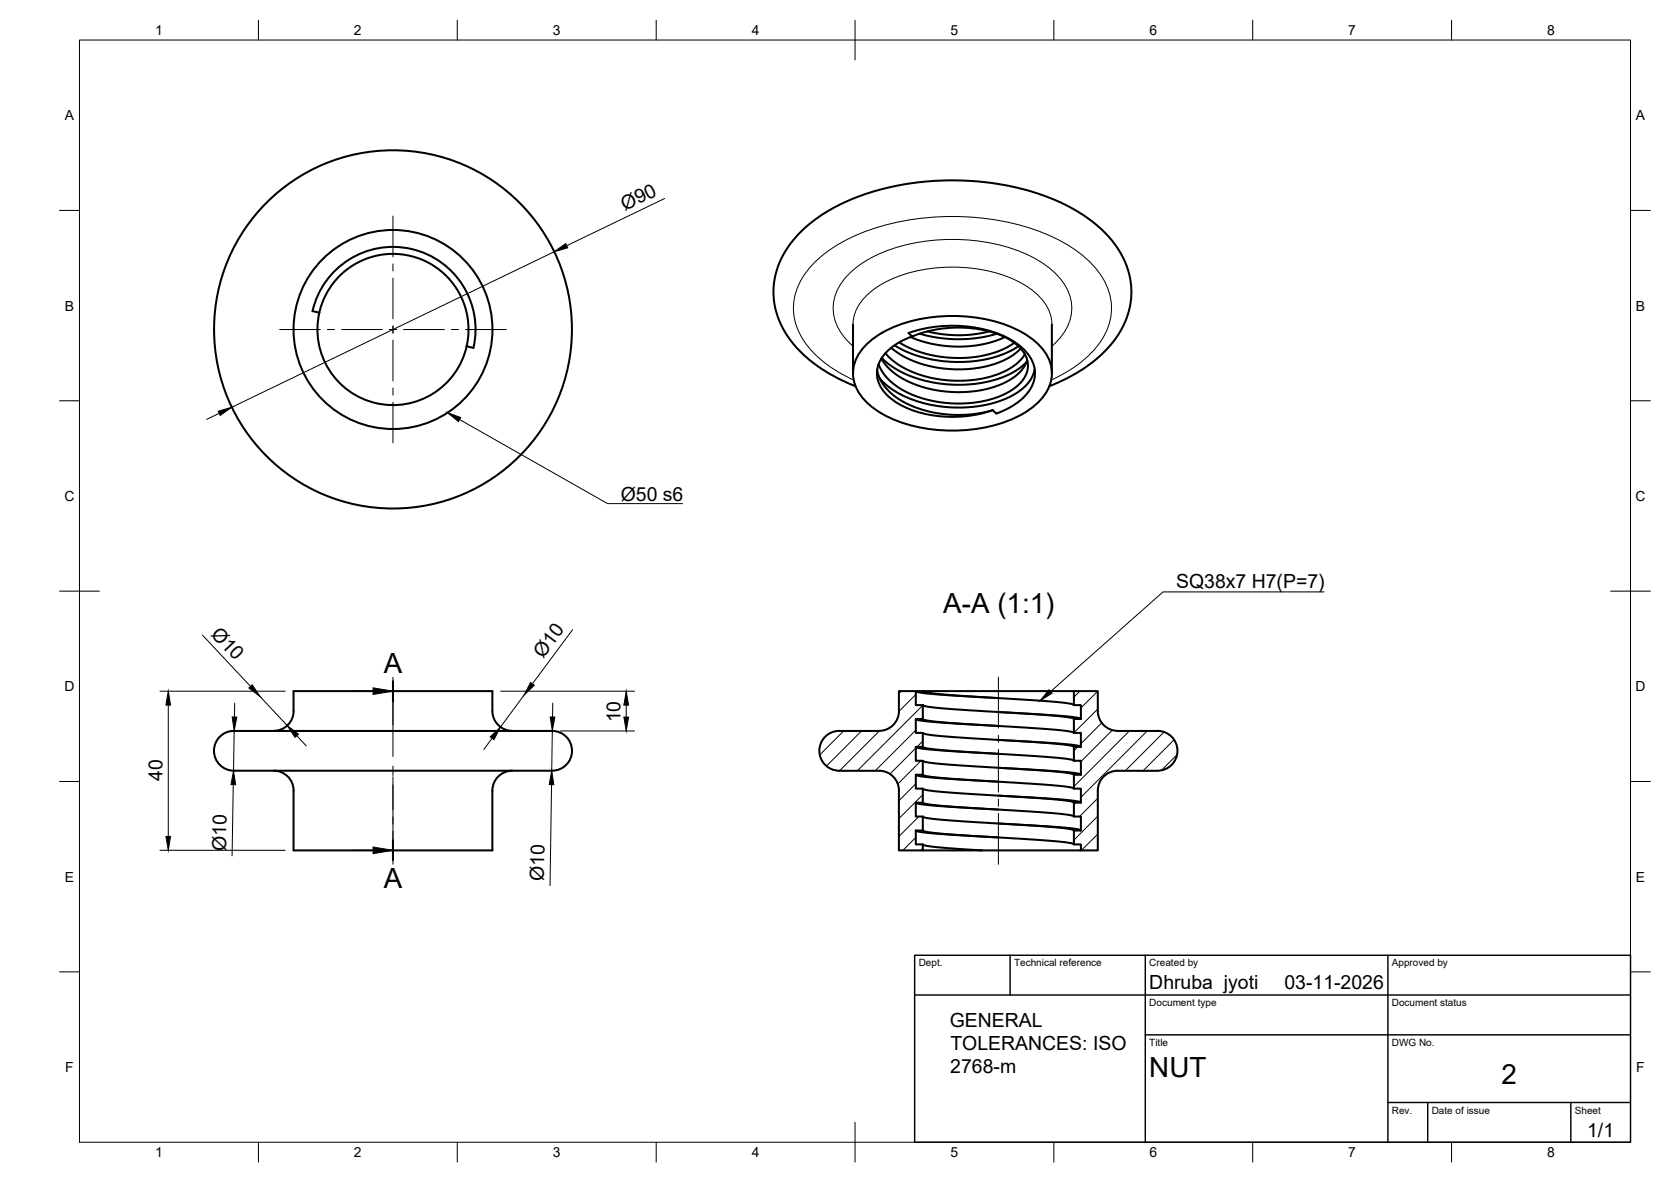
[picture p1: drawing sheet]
<svg xmlns="http://www.w3.org/2000/svg" width="420mm" height="297mm" viewBox="0 0 420 297" stroke-linecap="round" stroke-linejoin="round" font-family="sans-serif">
<!-- layer: Visible -->
<g fill="none" stroke="#000" stroke-width=".51">
<path d="M80.3 78.6a19 19 0 0 0 14.3 22.7 19 19 0 0 0 22.7-14.3M84.5 67.8a20.8 20.8 0 0 1 24.6-3.1 20.8 20.8 0 0 1 9.9 22.7l-1.7-.4 .5-3.4-.3-4.5-1-3.3-2-3.7-2.2-2.7-2.5-2.1-3.2-1.8-3.8-1.3-3.5-.4-3.7 .3-3.1 .8-3.2 1.4-2.7 1.9-3 3.2-2 3.4-1.3 3.8-1.7-.4a20.7 20.7 0 0 1 5.9-10.4zM214.5 81.5v12.3M215.1 97.1l-5.6-2.7-4.7-3-2.3-1.9-2.1-2-3-4.1-1.1-1.9-.9-2.3-.6-2.6-.3-2.7 .3-4 .6-2.3 .8-2 2.3-4.1 1.8-2.2 1.9-1.8 4.5-3.5 4.6-2.7 6.2-2.5 5.6-1.6 7.5-1.3 7.7-.6 7.4 .3 7.6 1 6.1 1.5 4 1.4 3.4 1.4 5.6 3.1 4 3.1 3.4 3.5 1.6 2.4 1 1.9 1.2 2.8 .6 2.4 .3 4.2-.7 4.2-.9 2.3-1.2 2.5-2.8 3.8-2.3 2.3-2 1.7-4 2.7-2.7 1.4-4.1 1.9M217.5 86.9a28.5 28.5 0 0 1 17-7.2 38.3 38.3 0 0 1 22.7 3.9 14 14 0 0 1 7.1 8.3 10 10 0 0 1-4.1 10 32.1 32.1 0 0 1-19.7 6.3 35.6 35.6 0 0 1-20.3-5.2 11.2 11.2 0 0 1-5.7-9.8 10.1 10.1 0 0 1 3-6.3zM220.6 92.9l.2 1.1 .7 1.7 .9 1.4 1.2 1.3 1.7 1.4 1.7 1.1 3.7 1.7 4.3 1.1 5.1 .6 5.1-.3 4.4-.9M221.6 90.1l1.1 1.6 1.5 1.5 2.2 1.6 2.3 1.2 2.9 1.1 3.1 .8 5.9 .7 3.1-.1 2.8-.4 3.2-.8 2.6-1 2-1.1 1.8-1.3 1.5-1.8 .7-1.7M221.7 89.9l1.6 1.5 1.6 1.1 4.5 2.2 5.4 1.5 5.6 .5 5.7-.4 4.7-1 4.2-1.9 1.7-1.1 1.4-1.3M222.6 88.8l1.5 1.5 1.3 1 3.5 2 4.1 1.4 4.8 .8 4.9 .2 4.7-.6 4.1-1.3 1.8-.9 1.8-1.1a8.7 8.7 0 0 0 2.6-2.8M224.1 87.4l3.1 2.2 4.1 1.7 4.4 1.1 4.6 .4 4.2-.1 2.6-.4 2.7-.7 4-1.8 1.8-1.2 1-1M224.9 86.8l2.8 1.5 4.1 1.5 4.8 .9 3.3 .3 4.4-.2 4.2-.6 4.6-1.5 3-1.7M226.1 86l3 1.6 3.4 1.2 3.8 .8 4.1 .4 4.1-.2 3.8-.7 3.4-1.1 3.3-1.9"/>
<path d="M228.4 83.7l1 .8M228.4 83.7a32.9 32.9 0 0 1 26.2 1.9 9.9 9.9 0 0 1 5.6 8.6 10.8 10.8 0 0 1-6.4 8.2l-3.3 1.5M229 84.7l2.8 1.1 2.6 .6 2.4 .4 3.6 .3 3.4-.1 3.4-.5 2.6-.7 2.8-1.1M229.4 84.5l2.6-.9 3.6-.8 3.5-.4 3.4-.1 3.8 .4 3 .7 2.2 .8 2.6 1.3a7.8 7.8 0 0 1 4.4 6 8.1 8.1 0 0 1-4.9 7l-2.5 1.2-3.7 1.1-3.7 .5-4.5 .1-3.7-.4-3.9-1-4.2-1.7-2.5-1.6a11.1 11.1 0 0 1-4-5.2M229.4 84.5a12.9 12.9 0 0 0-8.6 7.4 7.8 7.8 0 0 0 3.7 8.6 27.8 27.8 0 0 0 20.2 3.8l4.9-1.2M231.2 83.8l4.6 1.1 4.4 .3 4.7-.1 2.9-.5 2.8-.7M233.2 83.3l3.1 .6 4.3 .4 4-.2 4.2-.8M260.1 92.8l-.5 1.7-1.1 1.8-1.8 1.7-2 1.3-2.4 1.1-3.1 1.1-3.3 .6-2.8 .3h-3.7l-2.9-.3-5.4-1.1-3.3-1.2-2.3-1.2-2-1.3-2.3-2.2M264.5 81.5v12.3M249.6 103.1l.9 .8M232 177.2l1.7 .5 4.6 .4 27.6 1.8 3.3 .4 .8 .4M232 173.7h-1.7l1.4 .4 3.6 .4 15.7 .9"/>
<path d="M251 178.9l16.2 1 3.7 .4 .9 .4M270 173.7h6v5a5 5 0 0 0 5 5h10.1a5 5 0 0 1 5 5 5 5 0 0 1-5.1 5h-10a5 5 0 0 0-5 5v15h-4.2v-1.5h-1.8v-3.5h1.8v-3.5h-1.8v-3.5h1.8v-3.5h-1.8v-3.5h1.8v-3.5h-1.8v-3.5h1.8v-3.5h-1.8v-3.5h1.8v-3.5h-1.8zM270 173.7h-38l1.3 .4 3.8 .4 28.2 1.9 3.6 .4 1.1 .4M58.8 183.7h79a5.1 5.1 0 0 1 6 5 5.1 5.1 0 0 1-6 5h-79M58.8 183.7a5 5 0 0 0-5 5 5 5 0 0 0 5 5M68.8 183.7a5 5 0 0 0 5-5v-5h50v5a5 5 0 0 0 5 5M68.8 193.7a5 5 0 0 1 5 5v15h50v-15a5 5 0 0 1 5-5M207.8 184.8a4.8 4.8 0 0 1 3.2-1.1h10a5 5 0 0 0 5-5v-5h4.3v3.5h1.7v3.5h-1.7v3.5h1.7v3.5h-1.7v3.5h1.7v3.5h-1.7v3.5h1.7v3.5h-1.7v3.5h1.7v3.5h-1.7v3.5h1.7v1.5h-6v-15a5 5 0 0 0-5-5h-10a5 5 0 0 1-4.7-3.3 5 5 0 0 1 1.5-5.6zM230.3 180.7l.9 .3 3.6 .4 16.2 1M230.3 187.7l1.3 .4 3.5 .4 15.9 .9M230.3 194.7l1.3 .4 3.5 .4 15.9 .9M232 184.2l1.1 .4 3.7 .4 28.1 1.8 3.9 .5 1.2 .4"/>
<path d="M232 198.2l1.6 .5 4.5 .4 27.6 1.8 3.4 .4 .9 .4M232 180.7l.9 .3 3.3 .4 28.1 1.9 4.4 .5 1.3 .4M232 187.7l1.2 .4 3.7 .4 26.9 1.8 4.6 .4 1.6 .5M232 194.7l1.2 .4 3.7 .4 28.2 1.9 3.7 .4 1.2 .4M232 191.2l.7 .3 3.6 .5 27.6 1.8 4.6 .4 1.5 .5M251 185.9l15.7 1 3.7 .4 1.4 .4M251 199.9l16.1 1 3.7 .4 1 .4M251 192.9l15.7 1 3.7 .4 1.4 .4M230.3 208.7l1.5 .4 3.7 .4 15.5 .9M230.3 201.7l.8 .3 3.6 .4 16.3 1M232 212.2l1 .4 2.3 .3 11.5 .8M232 205.2l1.1 .4 4 .4 28.6 1.9 3.4 .5 .9 .3"/>
<path d="M232 213.7h14.8M232 208.7l1.4 .4 4.4 .5 27.6 1.8 3.4 .4 1.2 .4M232 201.7l1.7 .5 4.6 .4 28 1.9 2.8 .3 .9 .4M246.8 213.7h25M251 207l15.6 .9 3.7 .4 1.5 .4"/>
<circle cx="98.8" cy="82.8" r="25"/>
<circle cx="98.8" cy="82.8" r="45"/>
</g>
<!-- layer: Visible Narrow -->
<path d="M214.5 81.5a11.7 11.7 0 0 1 5.9-9.2 37.1 37.1 0 0 1 25.7-4.7 26.1 26.1 0 0 1 16 7.8 9.8 9.8 0 0 1 2.4 6.1M214.5 87a12.1 12.1 0 0 1-4.7-11.8 16.2 16.2 0 0 1 8.1-9.8 46.2 46.2 0 0 1 30-4.6 33.2 33.2 0 0 1 17.5 8 11.2 11.2 0 0 1 2.4 14.4l-2 2.6-1.3 1.2M214.7 95.5a28.6 28.6 0 0 1-13.2-10.9 14.4 14.4 0 0 1 2.2-17.4 37.4 37.4 0 0 1 18.9-10.6 64.9 64.9 0 0 1 42 2.9 26.9 26.9 0 0 1 13.5 11.8 14.3 14.3 0 0 1-2.5 16 30.8 30.8 0 0 1-11.3 8.2" fill="none" stroke="#000" stroke-width=".25"/>
<!-- layer: BORDER -->
<g fill="none" stroke="#000" stroke-width=".25">
<path d="M20 10.1h390v276.9h-390zM65 5.1v5M115 5.1v5M165 5.1v5M215 5.1v10M265 5.1v5M315 5.1v5M365 5.1v5M15 52.9h5M410 52.9h5M15 100.7h5M410 100.7h5"/>
<path d="M15 148.6h10M405 148.6h10M15 196.4h5M410 196.4h5M15 244.2h5M410 244.2h5M65 287v5M115 287v5M165 287v5M215 282.1v9.9M265 287v5M315 287v5"/>
<path d="M365 287v5"/>
</g>
<!-- layer: TITLEBLOCK -->
<path d="M230 240.1h180v46.9h-180zM230 250h180M254 240.1v9.9M288 240.1v46.9M349 240.1v46.9M288 260.1h122M349 277.1h61M359 277.1v9.9M395 277.1v9.9" fill="none" stroke="#000" stroke-width=".36"/>
<!-- layer: Smart Centers -->
<g fill="none" stroke="#000" stroke-width=".25">
<path d="M98.8 54.3v10.2M98.8 66.3v1.8M98.8 69.9v10.2M70.3 82.8h10.2M82.3 82.8h1.8M85.9 82.8h10.2M97.9 82.8h1.8M98.8 81.9v1.8M98.8 85.5v10.2M98.8 97.5v1.8M101.5 82.8h10.2M113.5 82.8h1.8"/>
<path d="M117.1 82.8h10.2M98.8 101.1v10.2M98.8 170.2v12M251 170.2v12.8M98.8 195.2v8.3M251 184.8v1.7M251 188.3v10.8M98.8 205.3v1.8M98.8 208.9v8.3M251 200.8v1.8M251 204.4v12.8"/>
</g>
<!-- layer: Hatching -->
<g fill="none" stroke="#000" stroke-width=".25">
<path d="M226.6 173.7l-.6 .6M230.3 174.5l-4.3 4.3M232 177.3l-16.4 16.4M271.5 173.7l-1.5 1.5M276 173.7l-4.2 4.2M276 178.2l-6 6M212.1 183.7l-6 6M216.6 183.7l-8.8 8.8M221.1 183.7l-10 10M230.3 183.5l-10.2 10.2M230.3 188l-6.5 6.5M230.3 197l-4.3 4.2"/>
<path d="M231.6 191.2l-5.9 5.8M232 186.2l-1.4 1.5M232 199.7l-6 6M271 187.7l-1 .9M277 181.7l-5.2 5.2M279.7 183.5l-7.9 7.9M284 183.7l-14 13.9M288.5 183.7l-16.7 16.7M292.7 184l-9.7 9.7M295.2 185.9l-7.8 7.8M295.9 189.7l-3.9 3.9M230.3 210.4l-3.3 3.3"/>
<path d="M231 205.2l-5 5M232 208.7h.1M232 213.2l-.5 .5M270.5 201.7l-.5 .4M276 200.6l-4.6 4.6M276 205.1l-6 6M276 209.6l-4.1 4.1"/>
</g>
<!-- layer: Section Lines -->
<path d="M98.8 171.2v5M98.8 211.2v5" fill="none" stroke="#000" stroke-width=".51"/>
<path d="M88.8 173.7h5M98.8 176.2v13.9M98.8 192.5v2.4M98.8 197.3v13.9M88.8 213.7h5" fill="none" stroke="#000" stroke-width=".25"/>
<path d="M93.8 172.9l5 .8-5 .8zM93.8 212.9l5 .8-5 .8z" fill="#000" stroke="#000" stroke-width=".25"/>
<!-- layer: FD_Dimensions -->
<g fill="none" stroke="#000" stroke-width=".25">
<path d="M167.1 49.9l-24.6 11.9M139.3 63.3l-81 39M55.1 103.9l-3.1 1.5M50.9 159.6l12.1 12.9M144 158.2l-10.1 13.7M40.2 173.7h31.5M42.3 177.2v33M59 176.7l-.1 3.5M65.4 175l6.8 7.3M125.9 173.7h33.7M131.8 174.7l-6 8M139 176.7l-.1 3.5"/>
<path d="M157.5 177.2v3M58.7 197.2l-.3 17.9M58.9 183.7l-.2 10M74.6 184.9l2.4 2.5M123.7 185.5l-2 2.8M138.7 197.2l-.4 25.4M138.9 183.7l-.2 10M140.9 183.7h18.7M40.2 213.7h31.5"/>
</g>
<g fill="#000" stroke="#000" stroke-width=".25">
<path d="M139.3 63.3l2.9-2.1 .5 1.1zM54.9 103.3l3.4-1-2.9 2.1zM42.3 173.7l.6 3.5h-1.2zM62.6 172.9l.8-.8 2 2.9zM133.4 171.5l.9 .7-2.5 2.5zM157.5 173.7l.6 3.5h-1.2zM58.7 193.7l.5 3.5h-1.1zM58.4 180.2h1.1l-.6 3.5zM72.2 182.3l2.8 2.2-.8 .8zM123.3 185.2l2.5-2.5-1.6 3.2zM138.7 193.7l.6 3.5h-1.2zM138.3 180.2h1.2l-.6 3.5z"/>
<path d="M156.9 180.2h1.2l-.6 3.5zM41.7 210.2h1.2l-.6 3.5z"/>
</g>
<!-- layer: Leaders -->
<path d="M112.5 103.7l3.3 1.2-.5 1zM263.8 173.3l.7 .9-3 1.9z" fill="#000" stroke="#000" stroke-width=".25"/>
<path d="M115.6 105.4l37.2 21.2h18.8M332.9 148.7h-40.5l-28.2 25.1" fill="none" stroke="#000" stroke-width=".25"/>
<g font-size="7">
<text x="237.2" y="154">A-A (1:1)</text>
<text x="96.5" y="169.2">A</text>
<text x="96.5" y="223.2">A</text>
<text x="289" y="270.6">NUT</text>
<text x="377.5" y="272.3">2</text>
</g>
<g font-size="4.9">
<text x="157.1" y="53" transform="rotate(-26 157.1 53)">Ø90</text>
<text x="156.1" y="125.9">Ø50 s6</text>
<text x="295.7" y="147.7">SQ38x7 H7(P=7)</text>
<text x="52.9" y="159.5" transform="rotate(47 52.9 159.5)">Ø10</text>
<text x="136.5" y="165.7" transform="rotate(-53 136.5 165.7)">Ø10</text>
<text x="156" y="181.6" transform="rotate(-90 156 181.6)">10</text>
<text x="40.9" y="196.3" transform="rotate(-90 40.9 196.3)">40</text>
<text x="56.8" y="213.9" transform="rotate(-89 56.8 213.9)">Ø10</text>
<text x="136.8" y="221.3" transform="rotate(-89 136.8 221.3)">Ø10</text>
<text x="289" y="248.5">Dhruba jyoti</text>
<text x="323" y="248.5">03-11-2026</text>
<text x="238.8" y="258">GENERAL</text>
<text x="239" y="263.9">TOLERANCES: ISO</text>
<text x="239" y="269.7">2768-m</text>
<text x="399.1" y="285.7">1/1</text>
</g>
<g font-size="3.5">
<text x="39" y="8.8">1</text>
<text x="89" y="8.8">2</text>
<text x="139" y="8.8">3</text>
<text x="189" y="8.8">4</text>
<text x="239" y="8.8">5</text>
<text x="289" y="8.8">6</text>
<text x="339" y="8.8">7</text>
<text x="389" y="8.8">8</text>
<text x="16.3" y="30.2">A</text>
<text x="411.3" y="30.2">A</text>
<text x="16.3" y="78">B</text>
<text x="411.3" y="78">B</text>
<text x="16.2" y="125.9">C</text>
<text x="411.2" y="125.9">C</text>
<text x="16.2" y="173.7">D</text>
<text x="411.2" y="173.7">D</text>
<text x="16.3" y="221.6">E</text>
<text x="411.3" y="221.6">E</text>
<text x="16.4" y="269.4">F</text>
<text x="411.4" y="269.4">F</text>
<text x="39" y="290.8">1</text>
<text x="89" y="290.8">2</text>
<text x="139" y="290.8">3</text>
<text x="189" y="290.8">4</text>
<text x="239" y="290.8">5</text>
<text x="289" y="290.8">6</text>
<text x="339" y="290.8">7</text>
<text x="389" y="290.8">8</text>
</g>
<g font-size="2.5">
<text x="231" y="242.9">Dept.</text>
<text x="255" y="242.9">Technical reference</text>
<text x="289" y="242.9">Created by</text>
<text x="350" y="242.9">Approved by</text>
<text x="289" y="252.8">Document type</text>
<text x="350" y="252.8">Document status</text>
<text x="289" y="262.9">Title</text>
<text x="350" y="262.9">DWG No.</text>
<text x="350" y="279.9">Rev.</text>
<text x="360" y="279.9">Date of issue</text>
<text x="396" y="279.9">Sheet</text>
</g>
</svg>
